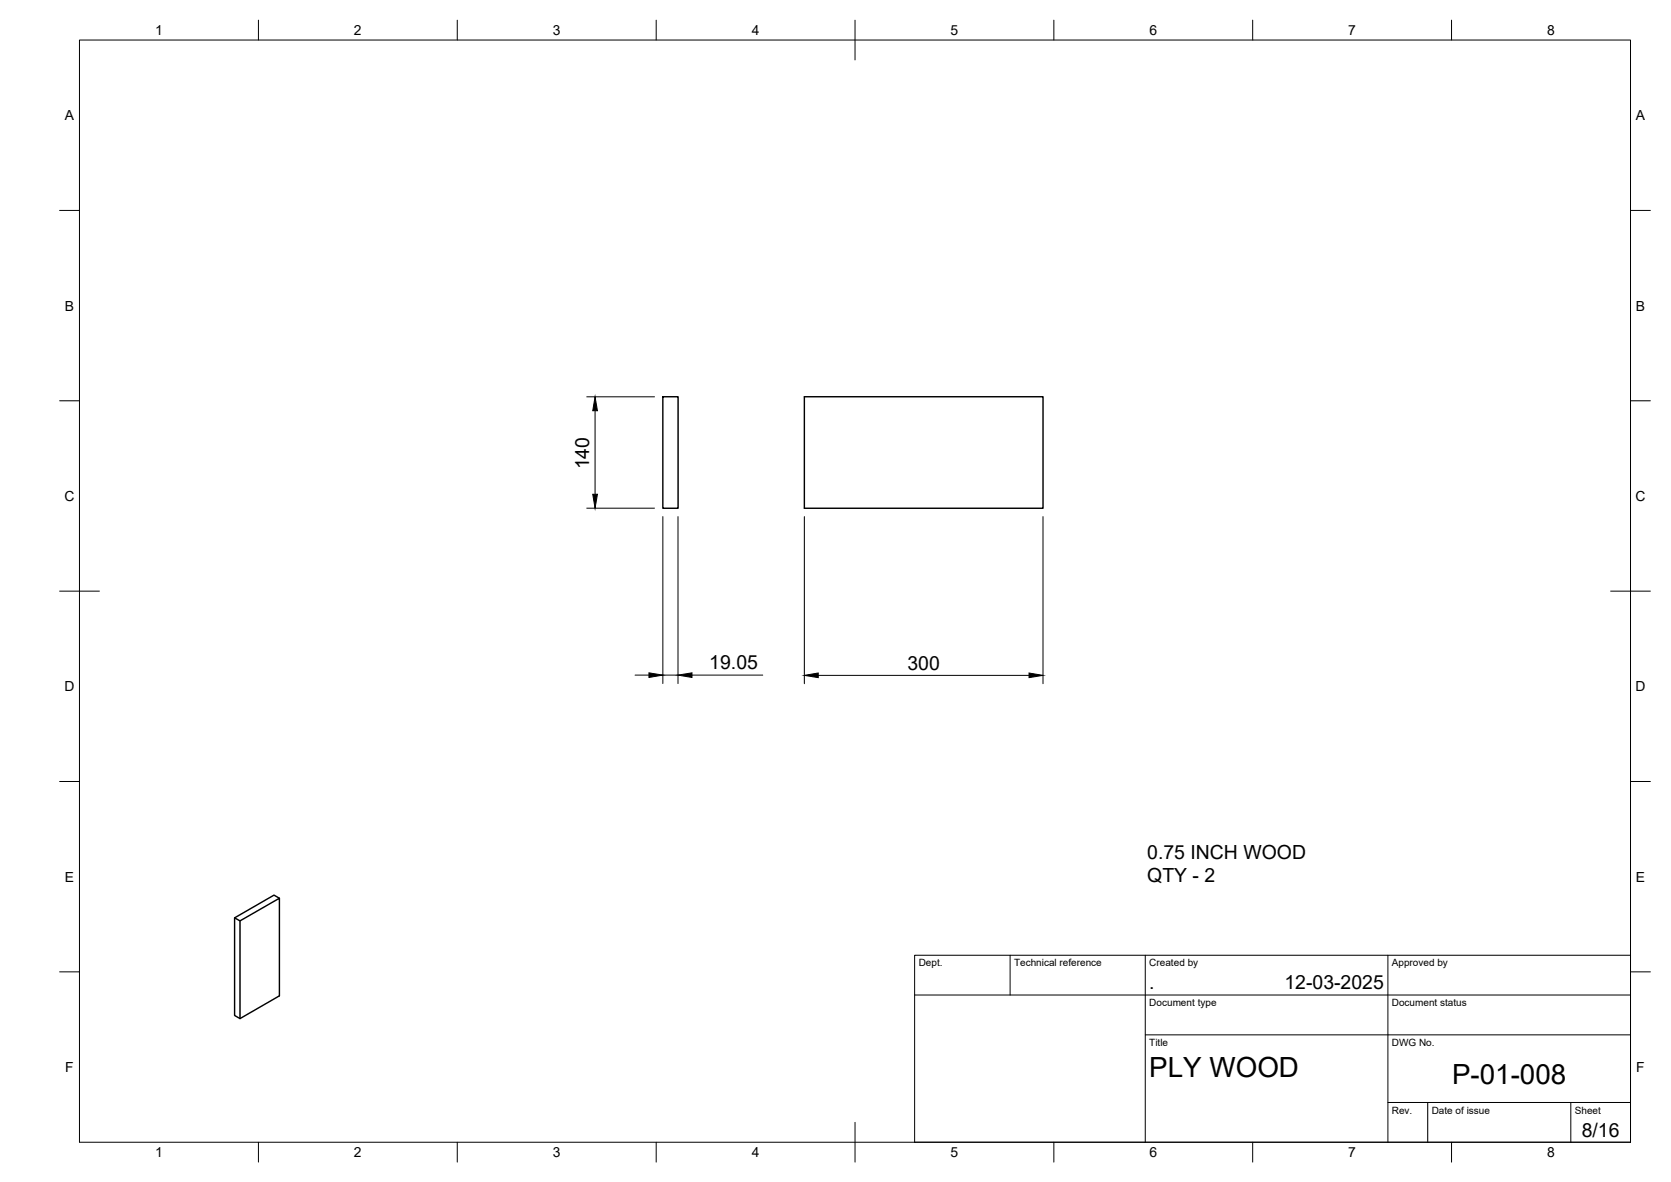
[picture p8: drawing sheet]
<svg xmlns="http://www.w3.org/2000/svg" width="420mm" height="297mm" viewBox="0 0 420 297" stroke-linecap="round" stroke-linejoin="round" font-family="sans-serif">
<!-- layer: Visible -->
<path d="M166.7 99.7h3.8v28h-3.8zM202.2 99.7h60.1v28h-60.1zM60.3 231.4v24.6M70.3 225.7l-1.4-.8-9.9 5.8v24.5l1.3 .8 10-5.7v-24.6l-10 5.7-1.3-.7" fill="none" stroke="#000" stroke-width=".36"/>
<!-- layer: BORDER -->
<g fill="none" stroke="#000" stroke-width=".25">
<path d="M20 10.1h390v276.9h-390zM65 5.1v5M115 5.1v5M165 5.1v5M215 5.1v10M265 5.1v5M315 5.1v5M365 5.1v5M15 52.9h5M410 52.9h5M15 100.7h5M410 100.7h5"/>
<path d="M15 148.6h10M405 148.6h10M15 196.4h5M410 196.4h5M15 244.2h5M410 244.2h5M65 287v5M115 287v5M165 287v5M215 282.1v9.9M265 287v5M315 287v5"/>
<path d="M365 287v5"/>
</g>
<!-- layer: TITLEBLOCK -->
<path d="M230 240.1h180v46.9h-180zM230 250h180M254 240.1v9.9M288 240.1v46.9M349 240.1v46.9M288 260.1h122M349 277.1h61M359 277.1v9.9M395 277.1v9.9" fill="none" stroke="#000" stroke-width=".25"/>
<!-- layer: FD_Dimensions -->
<path d="M147.5 99.7h17.1M149.6 103.2v21M147.5 127.7h17.1M166.7 129.8v42M170.5 129.8v42M202.2 129.8v42M262.3 129.8v42M159.7 169.7h3.5M166.7 169.7h3.8M174 169.7h17.8M205.7 169.7h53" fill="none" stroke="#000" stroke-width=".25"/>
<path d="M149.6 99.7l.6 3.5h-1.2zM149 124.2h1.2l-.6 3.5zM163.2 169.1l3.5 .6-3.5 .6zM170.5 169.7l3.5-.6v1.2zM202.2 169.7l3.5-.6v1.2zM258.7 169.1l3.6 .6-3.6 .6z" fill="#000" stroke="#000" stroke-width=".25"/>
<g font-size="7">
<text x="289" y="270.6">PLY WOOD</text>
<text x="365.1" y="272.3">P-01-008</text>
</g>
<g font-size="4.9">
<text x="148.2" y="117.9" transform="rotate(-90 148.2 117.9)">140</text>
<text x="178.4" y="168.2">19.05</text>
<text x="228.2" y="168.3">300</text>
<text x="288.5" y="215.8">0.75 INCH WOOD</text>
<text x="288.5" y="221.7">QTY - 2</text>
<text x="289" y="248.5">.</text>
<text x="323" y="248.5">12-03-2025</text>
<text x="397.7" y="285.7">8/16</text>
</g>
<g font-size="3.5">
<text x="39" y="8.8">1</text>
<text x="89" y="8.8">2</text>
<text x="139" y="8.8">3</text>
<text x="189" y="8.8">4</text>
<text x="239" y="8.8">5</text>
<text x="289" y="8.8">6</text>
<text x="339" y="8.8">7</text>
<text x="389" y="8.8">8</text>
<text x="16.3" y="30.2">A</text>
<text x="411.3" y="30.2">A</text>
<text x="16.3" y="78">B</text>
<text x="411.3" y="78">B</text>
<text x="16.2" y="125.9">C</text>
<text x="411.2" y="125.9">C</text>
<text x="16.2" y="173.7">D</text>
<text x="411.2" y="173.7">D</text>
<text x="16.3" y="221.6">E</text>
<text x="411.3" y="221.6">E</text>
<text x="16.4" y="269.4">F</text>
<text x="411.4" y="269.4">F</text>
<text x="39" y="290.8">1</text>
<text x="89" y="290.8">2</text>
<text x="139" y="290.8">3</text>
<text x="189" y="290.8">4</text>
<text x="239" y="290.8">5</text>
<text x="289" y="290.8">6</text>
<text x="339" y="290.8">7</text>
<text x="389" y="290.8">8</text>
</g>
<g font-size="2.5">
<text x="231" y="242.9">Dept.</text>
<text x="255" y="242.9">Technical reference</text>
<text x="289" y="242.9">Created by</text>
<text x="350" y="242.9">Approved by</text>
<text x="289" y="252.8">Document type</text>
<text x="350" y="252.8">Document status</text>
<text x="289" y="262.9">Title</text>
<text x="350" y="262.9">DWG No.</text>
<text x="350" y="279.9">Rev.</text>
<text x="360" y="279.9">Date of issue</text>
<text x="396" y="279.9">Sheet</text>
</g>
</svg>
